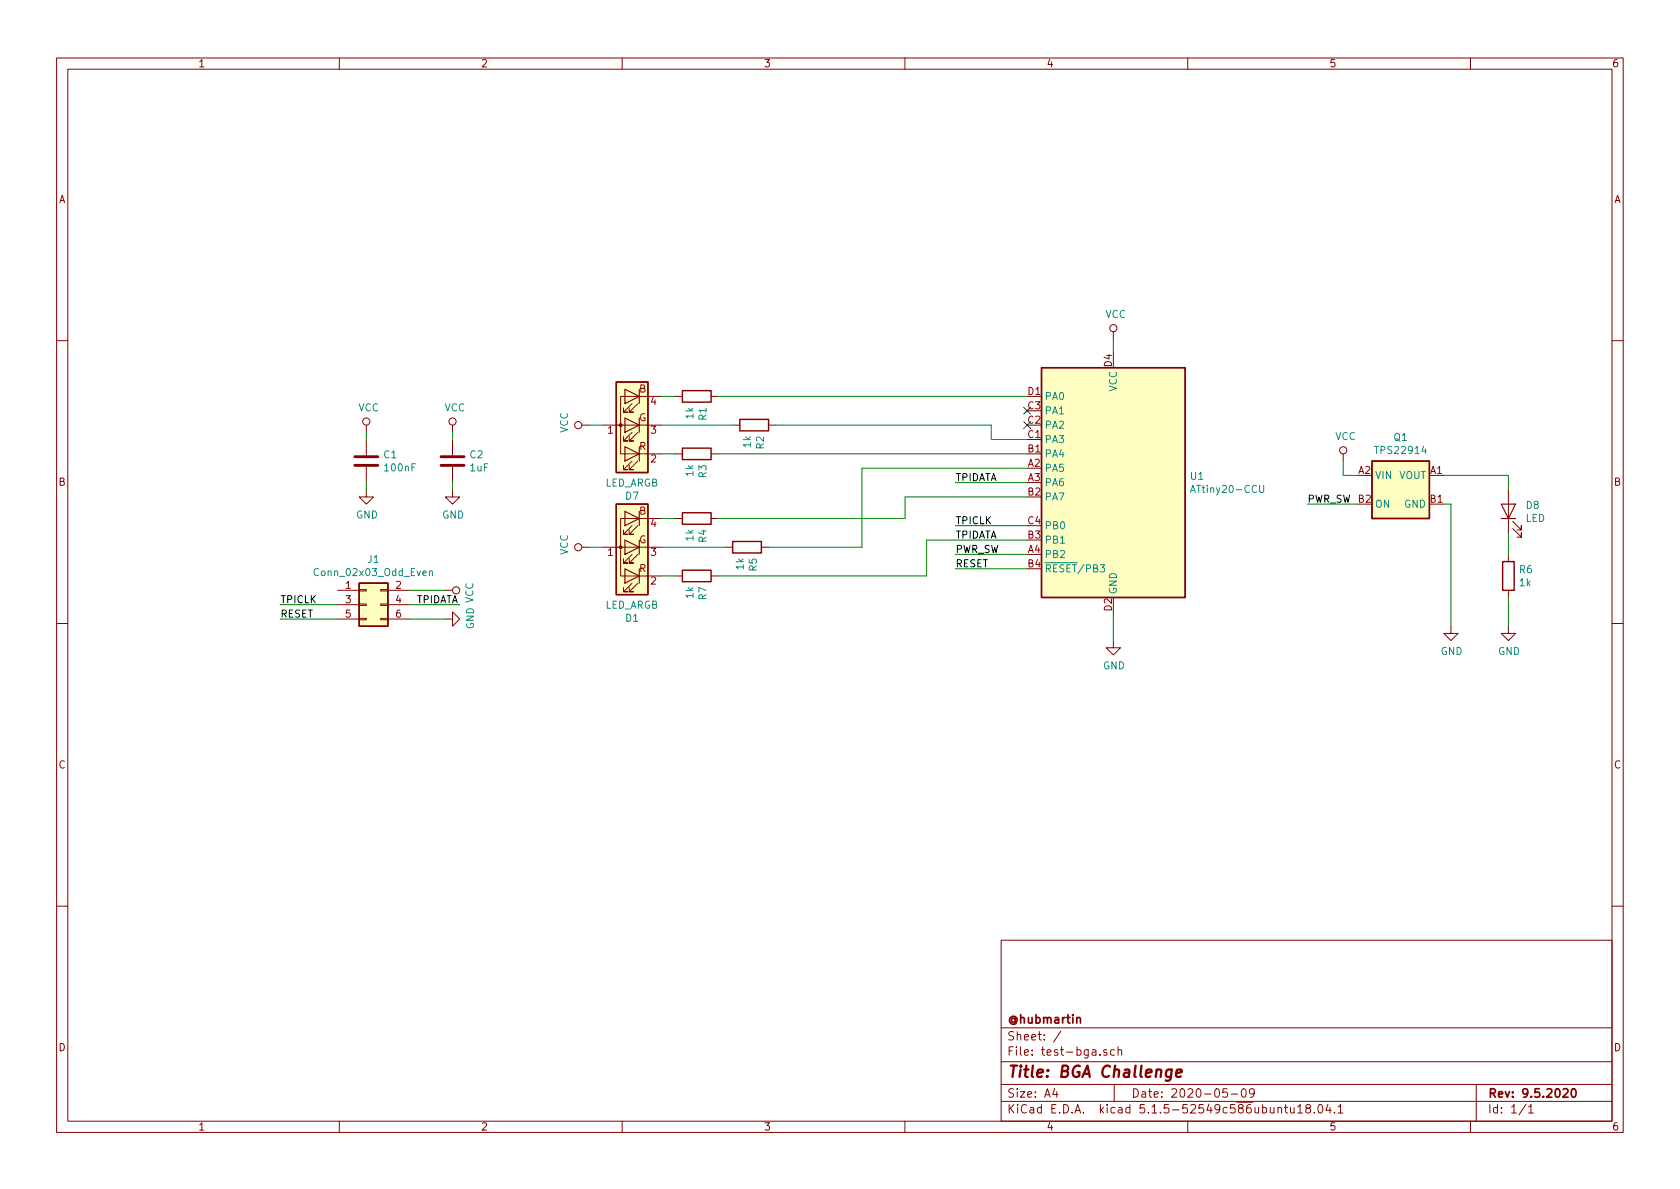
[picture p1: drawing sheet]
EESchema Schematic File Version 4
EELAYER 30 0
EELAYER END
$Descr A4 11693 8268
encoding utf-8
Sheet 1 1
Title "BGA Challenge"
Date "2020-05-09"
Rev "9.5.2020"
Comp "@hubmartin"
Comment1 ""
Comment2 ""
Comment3 ""
Comment4 ""
$EndDescr
$Comp
L power:GND #PWR0101
U 1 1
P 7750 4450
F 0 "#PWR0101" H 7750 4200 50  0001 C CNN
F 1 "GND" H 7755 4277 50  0000 C CNN
F 2 "" H 7750 4450 50  0001 C CNN
F 3 "" H 7750 4450 50  0001 C CNN
	1    7750 4450
	1    0    0    -1  
$EndComp
Wire Wire Line
	7750 4250 7750 4450
$Comp
L power:VCC #PWR0102
U 1 1
P 7750 2350
F 0 "#PWR0102" H 7750 2200 50  0001 C CNN
F 1 "VCC" H 7767 2523 50  0000 C CNN
F 2 "" H 7750 2350 50  0001 C CNN
F 3 "" H 7750 2350 50  0001 C CNN
	1    7750 2350
	1    0    0    -1  
$EndComp
Wire Wire Line
	7750 2350 7750 2450
$Comp
L Device:C C1
U 1 1
P 2550 3200
F 0 "C1" H 2665 3246 50  0000 L CNN
F 1 "100nF" H 2665 3155 50  0000 L CNN
F 2 "Capacitor_SMD:C_0402_1005Metric" H 2588 3050 50  0001 C CNN
F 3 "~" H 2550 3200 50  0001 C CNN
	1    2550 3200
	1    0    0    -1  
$EndComp
$Comp
L power:VCC #PWR0105
U 1 1
P 2550 3000
F 0 "#PWR0105" H 2550 2850 50  0001 C CNN
F 1 "VCC" H 2567 3173 50  0000 C CNN
F 2 "" H 2550 3000 50  0001 C CNN
F 3 "" H 2550 3000 50  0001 C CNN
	1    2550 3000
	1    0    0    -1  
$EndComp
$Comp
L power:GND #PWR0106
U 1 1
P 2550 3400
F 0 "#PWR0106" H 2550 3150 50  0001 C CNN
F 1 "GND" H 2555 3227 50  0000 C CNN
F 2 "" H 2550 3400 50  0001 C CNN
F 3 "" H 2550 3400 50  0001 C CNN
	1    2550 3400
	1    0    0    -1  
$EndComp
Wire Wire Line
	2550 3400 2550 3350
Wire Wire Line
	2550 3000 2550 3050
$Comp
L Device:R R2
U 1 1
P 5250 2950
F 0 "R2" H 5320 2996 50  0000 L CNN
F 1 "1k" H 5320 2905 50  0000 L CNN
F 2 "Resistor_SMD:R_0402_1005Metric" V 5180 2950 50  0001 C CNN
F 3 "~" H 5250 2950 50  0001 C CNN
	1    5250 2950
	0    1    1    0   
$EndComp
$Comp
L Device:R R3
U 1 1
P 4850 3150
F 0 "R3" H 4920 3196 50  0000 L CNN
F 1 "1k" H 4920 3105 50  0000 L CNN
F 2 "Resistor_SMD:R_0402_1005Metric" V 4780 3150 50  0001 C CNN
F 3 "~" H 4850 3150 50  0001 C CNN
	1    4850 3150
	0    1    1    0   
$EndComp
Wire Wire Line
	6650 3650 7150 3650
Text Label 6650 3650 0    50   ~ 0
TPICLK
Text Label 6650 3750 0    50   ~ 0
TPIDATA
NoConn ~ 7150 2850
$Comp
L MCU_Microchip_ATtiny:ATtiny20-CCU U1
U 1 1
P 7750 3350
F 0 "U1" H 7220 3396 50  0000 R CNN
F 1 "ATtiny20-CCU" H 7220 3305 50  0000 R CNN
F 2 "Package_BGA:UFBGA-15_3.0x3.0mm_Layout4x4_P0.65mm" H 7750 3350 50  0001 C CIN
F 3 "http://ww1.microchip.com/downloads/en/DeviceDoc/atmel-8235-8-bit-avr-microcontroller-attiny20_datasheet.pdf" H 7750 3350 50  0001 C CNN
	1    7750 3350
	-1   0    0    -1  
$EndComp
Wire Wire Line
	7150 3350 6650 3350
Text Label 6650 3350 0    50   ~ 0
TPIDATA
Wire Wire Line
	7150 3850 6650 3850
$Comp
L Device:R R7
U 1 1
P 4850 4000
F 0 "R7" H 4920 4046 50  0000 L CNN
F 1 "1k" H 4920 3955 50  0000 L CNN
F 2 "Resistor_SMD:R_0402_1005Metric" V 4780 4000 50  0001 C CNN
F 3 "~" H 4850 4000 50  0001 C CNN
	1    4850 4000
	0    1    1    0   
$EndComp
$Comp
L Device:R R4
U 1 1
P 4850 3600
F 0 "R4" H 4920 3646 50  0000 L CNN
F 1 "1k" H 4920 3555 50  0000 L CNN
F 2 "Resistor_SMD:R_0402_1005Metric" V 4780 3600 50  0001 C CNN
F 3 "~" H 4850 3600 50  0001 C CNN
	1    4850 3600
	0    1    1    0   
$EndComp
$Comp
L Device:R R5
U 1 1
P 5200 3800
F 0 "R5" H 5270 3846 50  0000 L CNN
F 1 "1k" H 5270 3755 50  0000 L CNN
F 2 "Resistor_SMD:R_0402_1005Metric" V 5130 3800 50  0001 C CNN
F 3 "~" H 5200 3800 50  0001 C CNN
	1    5200 3800
	0    1    1    0   
$EndComp
Wire Wire Line
	7150 3250 6000 3250
Wire Wire Line
	6300 3450 7150 3450
$Comp
L hubmartin:TPS22914 Q1
U 1 1
P 9750 3400
F 0 "Q1" H 9750 3767 50  0000 C CNN
F 1 "TPS22914" H 9750 3676 50  0000 C CNN
F 2 "hubmartin:BGA-4_0.7x0.7mm_Layout2x2_P0.4mm" H 9550 3100 50  0001 L TNN
F 3 "http://www.ti.com/lit/ds/symlink/tps22915.pdf" H 9850 3025 50  0001 L TNN
	1    9750 3400
	1    0    0    -1  
$EndComp
NoConn ~ 7150 2950
Text Label 6650 3850 0    50   ~ 0
PWR_SW
Wire Wire Line
	9450 3500 9100 3500
$Comp
L power:GND #PWR0108
U 1 1
P 10100 4350
F 0 "#PWR0108" H 10100 4100 50  0001 C CNN
F 1 "GND" H 10105 4177 50  0000 C CNN
F 2 "" H 10100 4350 50  0001 C CNN
F 3 "" H 10100 4350 50  0001 C CNN
	1    10100 4350
	1    0    0    -1  
$EndComp
Wire Wire Line
	10050 3500 10100 3500
Wire Wire Line
	10100 3500 10100 4350
Text Label 9100 3500 0    50   ~ 0
PWR_SW
$Comp
L power:VCC #PWR0109
U 1 1
P 9350 3200
F 0 "#PWR0109" H 9350 3050 50  0001 C CNN
F 1 "VCC" H 9367 3373 50  0000 C CNN
F 2 "" H 9350 3200 50  0001 C CNN
F 3 "" H 9350 3200 50  0001 C CNN
	1    9350 3200
	1    0    0    -1  
$EndComp
Wire Wire Line
	9350 3200 9350 3300
Wire Wire Line
	9350 3300 9450 3300
$Comp
L Device:LED D8
U 1 1
P 10500 3550
F 0 "D8" V 10539 3433 50  0000 R CNN
F 1 "LED" V 10448 3433 50  0000 R CNN
F 2 "LED_SMD:LED_0402_1005Metric" H 10500 3550 50  0001 C CNN
F 3 "~" H 10500 3550 50  0001 C CNN
	1    10500 3550
	0    -1   -1   0   
$EndComp
$Comp
L Device:R R6
U 1 1
P 10500 4000
F 0 "R6" H 10570 4046 50  0000 L CNN
F 1 "1k" H 10570 3955 50  0000 L CNN
F 2 "Resistor_SMD:R_0402_1005Metric" V 10430 4000 50  0001 C CNN
F 3 "~" H 10500 4000 50  0001 C CNN
	1    10500 4000
	1    0    0    -1  
$EndComp
Wire Wire Line
	10500 3700 10500 3850
$Comp
L power:GND #PWR01
U 1 1
P 10500 4350
F 0 "#PWR01" H 10500 4100 50  0001 C CNN
F 1 "GND" H 10505 4177 50  0000 C CNN
F 2 "" H 10500 4350 50  0001 C CNN
F 3 "" H 10500 4350 50  0001 C CNN
	1    10500 4350
	1    0    0    -1  
$EndComp
Wire Wire Line
	10500 4150 10500 4350
Wire Wire Line
	10050 3300 10500 3300
Wire Wire Line
	10500 3300 10500 3400
$Comp
L Device:LED_ARGB D7
U 1 1
P 4400 2950
F 0 "D7" H 4400 3447 50  0000 C CNN
F 1 "LED_ARGB" H 4400 3356 50  0000 C CNN
F 2 "ARGB101LED:LED_TRI_1010" H 4400 2900 50  0001 C CNN
F 3 "~" H 4400 2900 50  0001 C CNN
	1    4400 2950
	-1   0    0    1   
$EndComp
$Comp
L Device:LED_ARGB D1
U 1 1
P 4400 3800
F 0 "D1" H 4400 4297 50  0000 C CNN
F 1 "LED_ARGB" H 4400 4206 50  0000 C CNN
F 2 "ARGB101LED:LED_TRI_1010" H 4400 3750 50  0001 C CNN
F 3 "~" H 4400 3750 50  0001 C CNN
	1    4400 3800
	-1   0    0    1   
$EndComp
Wire Wire Line
	5000 2750 7150 2750
$Comp
L Device:R R1
U 1 1
P 4850 2750
F 0 "R1" H 4920 2796 50  0000 L CNN
F 1 "1k" H 4920 2705 50  0000 L CNN
F 2 "Resistor_SMD:R_0402_1005Metric" V 4780 2750 50  0001 C CNN
F 3 "~" H 4850 2750 50  0001 C CNN
	1    4850 2750
	0    1    1    0   
$EndComp
Wire Wire Line
	4600 2750 4700 2750
Wire Wire Line
	4600 2950 5100 2950
Wire Wire Line
	5400 2950 6900 2950
Wire Wire Line
	6900 2950 6900 3050
Wire Wire Line
	6900 3050 7150 3050
Wire Wire Line
	4600 3150 4700 3150
Wire Wire Line
	5000 3150 7150 3150
Wire Wire Line
	4600 3600 4700 3600
Wire Wire Line
	4600 3800 5050 3800
Wire Wire Line
	4600 4000 4700 4000
$Comp
L power:VCC #PWR0103
U 1 1
P 4100 2950
F 0 "#PWR0103" H 4100 2800 50  0001 C CNN
F 1 "VCC" H 4117 3123 50  0000 C CNN
F 2 "" H 4100 2950 50  0001 C CNN
F 3 "" H 4100 2950 50  0001 C CNN
	1    4100 2950
	0    -1   -1   0   
$EndComp
Wire Wire Line
	4100 2950 4200 2950
$Comp
L power:VCC #PWR0104
U 1 1
P 4100 3800
F 0 "#PWR0104" H 4100 3650 50  0001 C CNN
F 1 "VCC" H 4117 3973 50  0000 C CNN
F 2 "" H 4100 3800 50  0001 C CNN
F 3 "" H 4100 3800 50  0001 C CNN
	1    4100 3800
	0    -1   -1   0   
$EndComp
Wire Wire Line
	4100 3800 4200 3800
Wire Wire Line
	6450 3750 7150 3750
Wire Wire Line
	6450 3750 6450 4000
Wire Wire Line
	5000 4000 6450 4000
Wire Wire Line
	7150 3950 6650 3950
Text Label 6650 3950 0    50   ~ 0
RESET
$Comp
L Connector_Generic:Conn_02x03_Odd_Even J1
U 1 1
P 2550 4200
F 0 "J1" H 2600 4517 50  0000 C CNN
F 1 "Conn_02x03_Odd_Even" H 2600 4426 50  0000 C CNN
F 2 "Connector_PinHeader_2.54mm:PinHeader_2x03_P2.54mm_Vertical" H 2550 4200 50  0001 C CNN
F 3 "~" H 2550 4200 50  0001 C CNN
	1    2550 4200
	1    0    0    -1  
$EndComp
$Comp
L power:VCC #PWR0107
U 1 1
P 3100 4100
F 0 "#PWR0107" H 3100 3950 50  0001 C CNN
F 1 "VCC" H 3117 4273 50  0000 C CNN
F 2 "" H 3100 4100 50  0001 C CNN
F 3 "" H 3100 4100 50  0001 C CNN
	1    3100 4100
	0    1    1    0   
$EndComp
Wire Wire Line
	2850 4100 3100 4100
Wire Wire Line
	2350 4200 1950 4200
Text Label 1950 4200 0    50   ~ 0
TPICLK
Wire Wire Line
	2850 4200 3200 4200
Text Label 2900 4200 0    50   ~ 0
TPIDATA
Wire Wire Line
	1950 4300 2350 4300
Text Label 1950 4300 0    50   ~ 0
RESET
Wire Wire Line
	2850 4300 3100 4300
$Comp
L power:GND #PWR0110
U 1 1
P 3100 4300
F 0 "#PWR0110" H 3100 4050 50  0001 C CNN
F 1 "GND" H 3105 4127 50  0000 C CNN
F 2 "" H 3100 4300 50  0001 C CNN
F 3 "" H 3100 4300 50  0001 C CNN
	1    3100 4300
	0    -1   -1   0   
$EndComp
Wire Wire Line
	6000 3800 5350 3800
Wire Wire Line
	6000 3250 6000 3800
Wire Wire Line
	5000 3600 6300 3600
Wire Wire Line
	6300 3600 6300 3450
$Comp
L Device:C C2
U 1 1
P 3150 3200
F 0 "C2" H 3265 3246 50  0000 L CNN
F 1 "1uF" H 3265 3155 50  0000 L CNN
F 2 "Capacitor_SMD:C_0402_1005Metric" H 3188 3050 50  0001 C CNN
F 3 "~" H 3150 3200 50  0001 C CNN
	1    3150 3200
	1    0    0    -1  
$EndComp
$Comp
L power:VCC #PWR0111
U 1 1
P 3150 3000
F 0 "#PWR0111" H 3150 2850 50  0001 C CNN
F 1 "VCC" H 3167 3173 50  0000 C CNN
F 2 "" H 3150 3000 50  0001 C CNN
F 3 "" H 3150 3000 50  0001 C CNN
	1    3150 3000
	1    0    0    -1  
$EndComp
$Comp
L power:GND #PWR0112
U 1 1
P 3150 3400
F 0 "#PWR0112" H 3150 3150 50  0001 C CNN
F 1 "GND" H 3155 3227 50  0000 C CNN
F 2 "" H 3150 3400 50  0001 C CNN
F 3 "" H 3150 3400 50  0001 C CNN
	1    3150 3400
	1    0    0    -1  
$EndComp
Wire Wire Line
	3150 3400 3150 3350
Wire Wire Line
	3150 3000 3150 3050
$EndSCHEMATC
